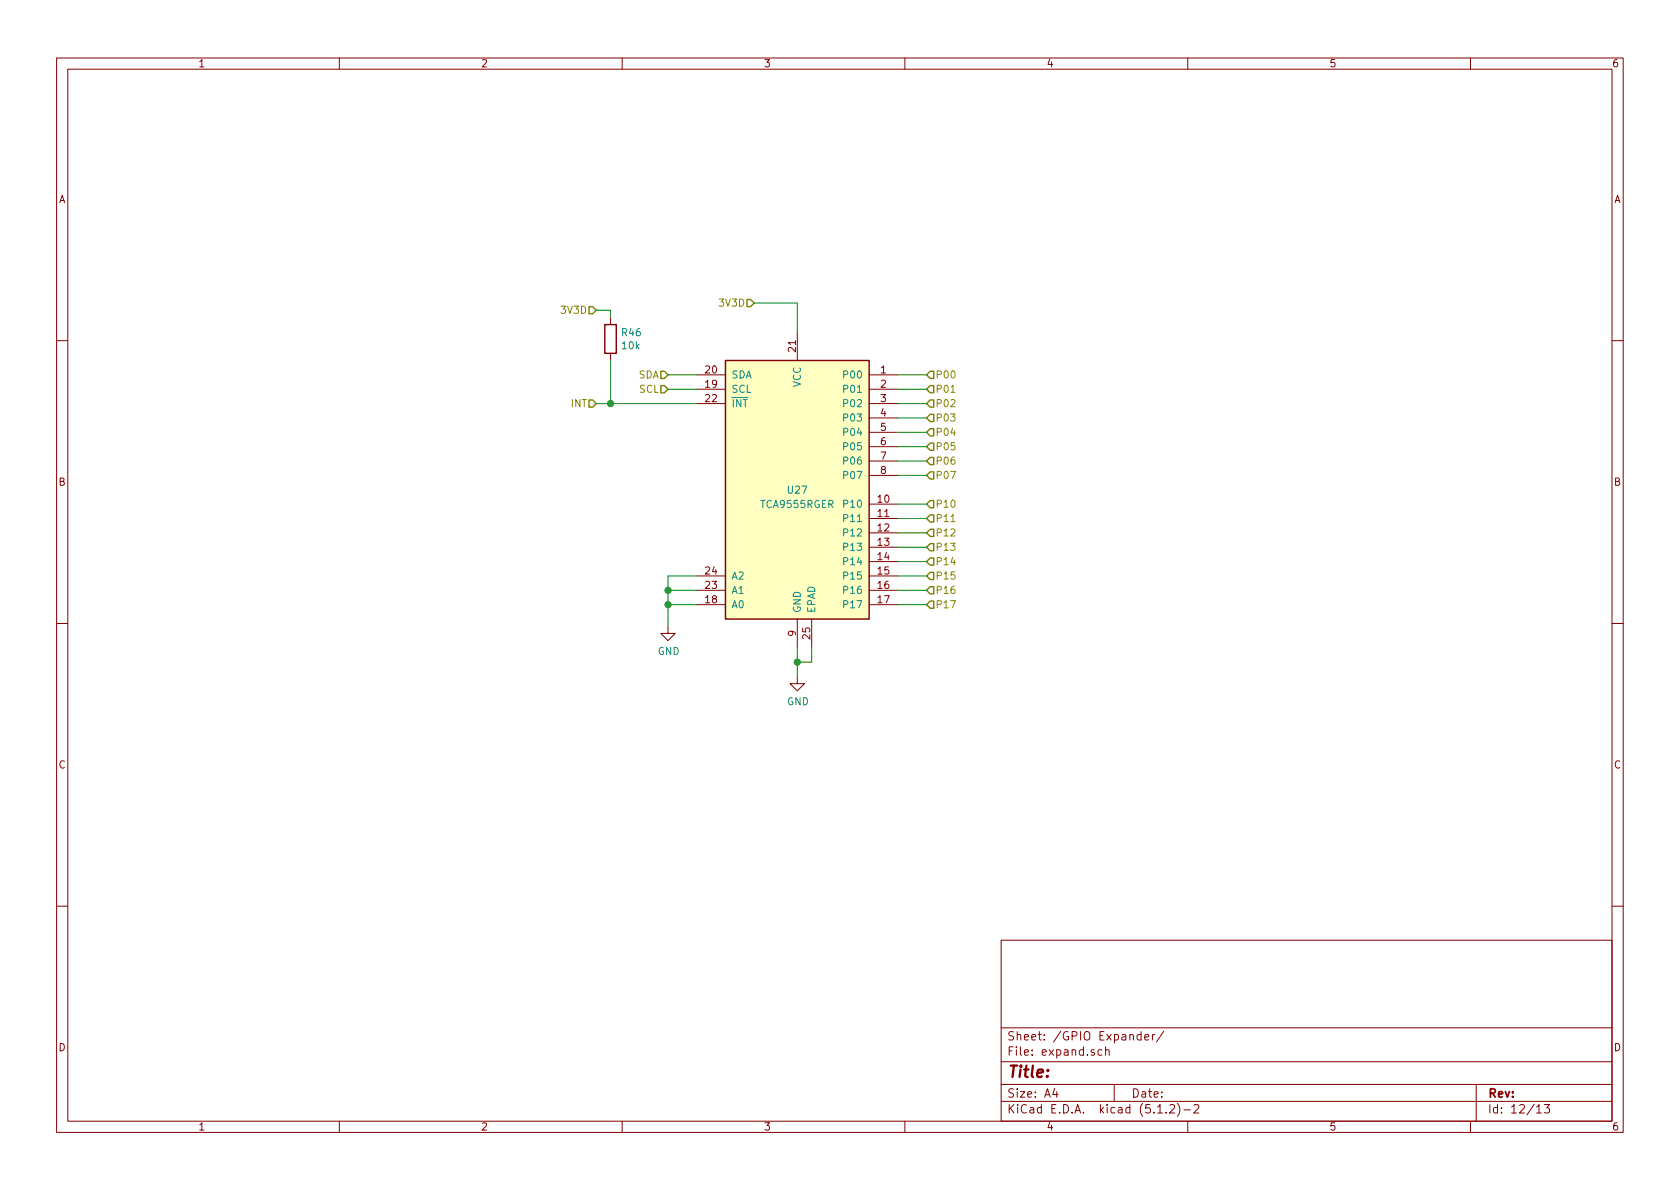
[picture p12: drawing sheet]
EESchema Schematic File Version 4
LIBS:violet-cache
EELAYER 29 0
EELAYER END
$Descr A4 11693 8268
encoding utf-8
Sheet 12 13
Title ""
Date ""
Rev ""
Comp ""
Comment1 ""
Comment2 ""
Comment3 ""
Comment4 ""
$EndDescr
$Comp
L Interface_Expansion:TCA9555RGER U27
U 1 1
P 5550 3400
F 0 "U27" H 5550 3400 50  0000 C CNN
F 1 "TCA9555RGER" H 5550 3300 50  0000 C CNN
F 2 "Package_DFN_QFN:QFN-24-1EP_4x4mm_P0.5mm_EP2.6x2.6mm" H 6750 2400 50  0001 C CNN
F 3 "http://www.ti.com/lit/ds/symlink/tca9555.pdf" H 5050 4300 50  0001 C CNN
F 4 "595-TCA9555RGER" H 5550 3400 50  0001 C CNN "Mouser"
	1    5550 3400
	1    0    0    -1  
$EndComp
Text HLabel 6450 2600 2    50   Input ~ 0
P00
Text HLabel 6450 2700 2    50   Input ~ 0
P01
Text HLabel 6450 2800 2    50   Input ~ 0
P02
Text HLabel 6450 2900 2    50   Input ~ 0
P03
Text HLabel 6450 3000 2    50   Input ~ 0
P04
Text HLabel 6450 3100 2    50   Input ~ 0
P05
Text HLabel 6450 3200 2    50   Input ~ 0
P06
Text HLabel 6450 3300 2    50   Input ~ 0
P07
Text HLabel 6450 3500 2    50   Input ~ 0
P10
Text HLabel 6450 3600 2    50   Input ~ 0
P11
Text HLabel 6450 3700 2    50   Input ~ 0
P12
Text HLabel 6450 3800 2    50   Input ~ 0
P13
Text HLabel 6450 3900 2    50   Input ~ 0
P14
Text HLabel 6450 4000 2    50   Input ~ 0
P15
Text HLabel 6450 4100 2    50   Input ~ 0
P16
Text HLabel 6450 4200 2    50   Input ~ 0
P17
$Comp
L power:GND #PWR0135
U 1 1
P 5550 4700
F 0 "#PWR0135" H 5550 4450 50  0001 C CNN
F 1 "GND" H 5555 4527 50  0000 C CNN
F 2 "" H 5550 4700 50  0001 C CNN
F 3 "" H 5550 4700 50  0001 C CNN
	1    5550 4700
	1    0    0    -1  
$EndComp
Wire Wire Line
	5550 4500 5550 4600
Wire Wire Line
	5550 4600 5650 4600
Wire Wire Line
	5650 4600 5650 4500
Connection ~ 5550 4600
Wire Wire Line
	5550 4600 5550 4700
$Comp
L power:GND #PWR0134
U 1 1
P 4650 4350
F 0 "#PWR0134" H 4650 4100 50  0001 C CNN
F 1 "GND" H 4655 4177 50  0000 C CNN
F 2 "" H 4650 4350 50  0001 C CNN
F 3 "" H 4650 4350 50  0001 C CNN
	1    4650 4350
	1    0    0    -1  
$EndComp
Wire Wire Line
	4850 4000 4650 4000
Wire Wire Line
	4650 4000 4650 4100
Wire Wire Line
	4850 4100 4650 4100
Connection ~ 4650 4100
Wire Wire Line
	4650 4100 4650 4200
Wire Wire Line
	4850 4200 4650 4200
Connection ~ 4650 4200
Wire Wire Line
	4650 4200 4650 4350
Text HLabel 4650 2600 0    50   Input ~ 0
SDA
Text HLabel 4650 2700 0    50   Input ~ 0
SCL
Text HLabel 4150 2800 0    50   Input ~ 0
INT
Text HLabel 5250 2100 0    50   Input ~ 0
3V3D
Wire Wire Line
	5250 2100 5550 2100
Wire Wire Line
	5550 2100 5550 2300
Text HLabel 4150 2150 0    50   Input ~ 0
3V3D
Wire Wire Line
	4150 2800 4250 2800
Wire Wire Line
	4650 2600 4850 2600
Wire Wire Line
	4650 2700 4850 2700
$Comp
L Device:R R46
U 1 1
P 4250 2350
F 0 "R46" H 4320 2396 50  0000 L CNN
F 1 "10k" H 4320 2305 50  0000 L CNN
F 2 "violet:R_0402b" V 4180 2350 50  0001 C CNN
F 3 "~" H 4250 2350 50  0001 C CNN
F 4 "71-CRCW040210K0FKEDC" H 4250 2350 50  0001 C CNN "Mouser"
	1    4250 2350
	1    0    0    -1  
$EndComp
Wire Wire Line
	4150 2150 4250 2150
Wire Wire Line
	4250 2150 4250 2200
Wire Wire Line
	4250 2500 4250 2800
Connection ~ 4250 2800
Wire Wire Line
	4250 2800 4850 2800
Wire Wire Line
	6250 2600 6450 2600
Wire Wire Line
	6450 2700 6250 2700
Wire Wire Line
	6250 2800 6450 2800
Wire Wire Line
	6250 2900 6450 2900
Wire Wire Line
	6450 3000 6250 3000
Wire Wire Line
	6250 3100 6450 3100
Wire Wire Line
	6450 3200 6250 3200
Wire Wire Line
	6250 3300 6450 3300
Wire Wire Line
	6450 3500 6250 3500
Wire Wire Line
	6250 3600 6450 3600
Wire Wire Line
	6250 3700 6450 3700
Wire Wire Line
	6450 3800 6250 3800
Wire Wire Line
	6250 3900 6450 3900
Wire Wire Line
	6450 4000 6250 4000
Wire Wire Line
	6250 4100 6450 4100
Wire Wire Line
	6450 4200 6250 4200
$EndSCHEMATC
